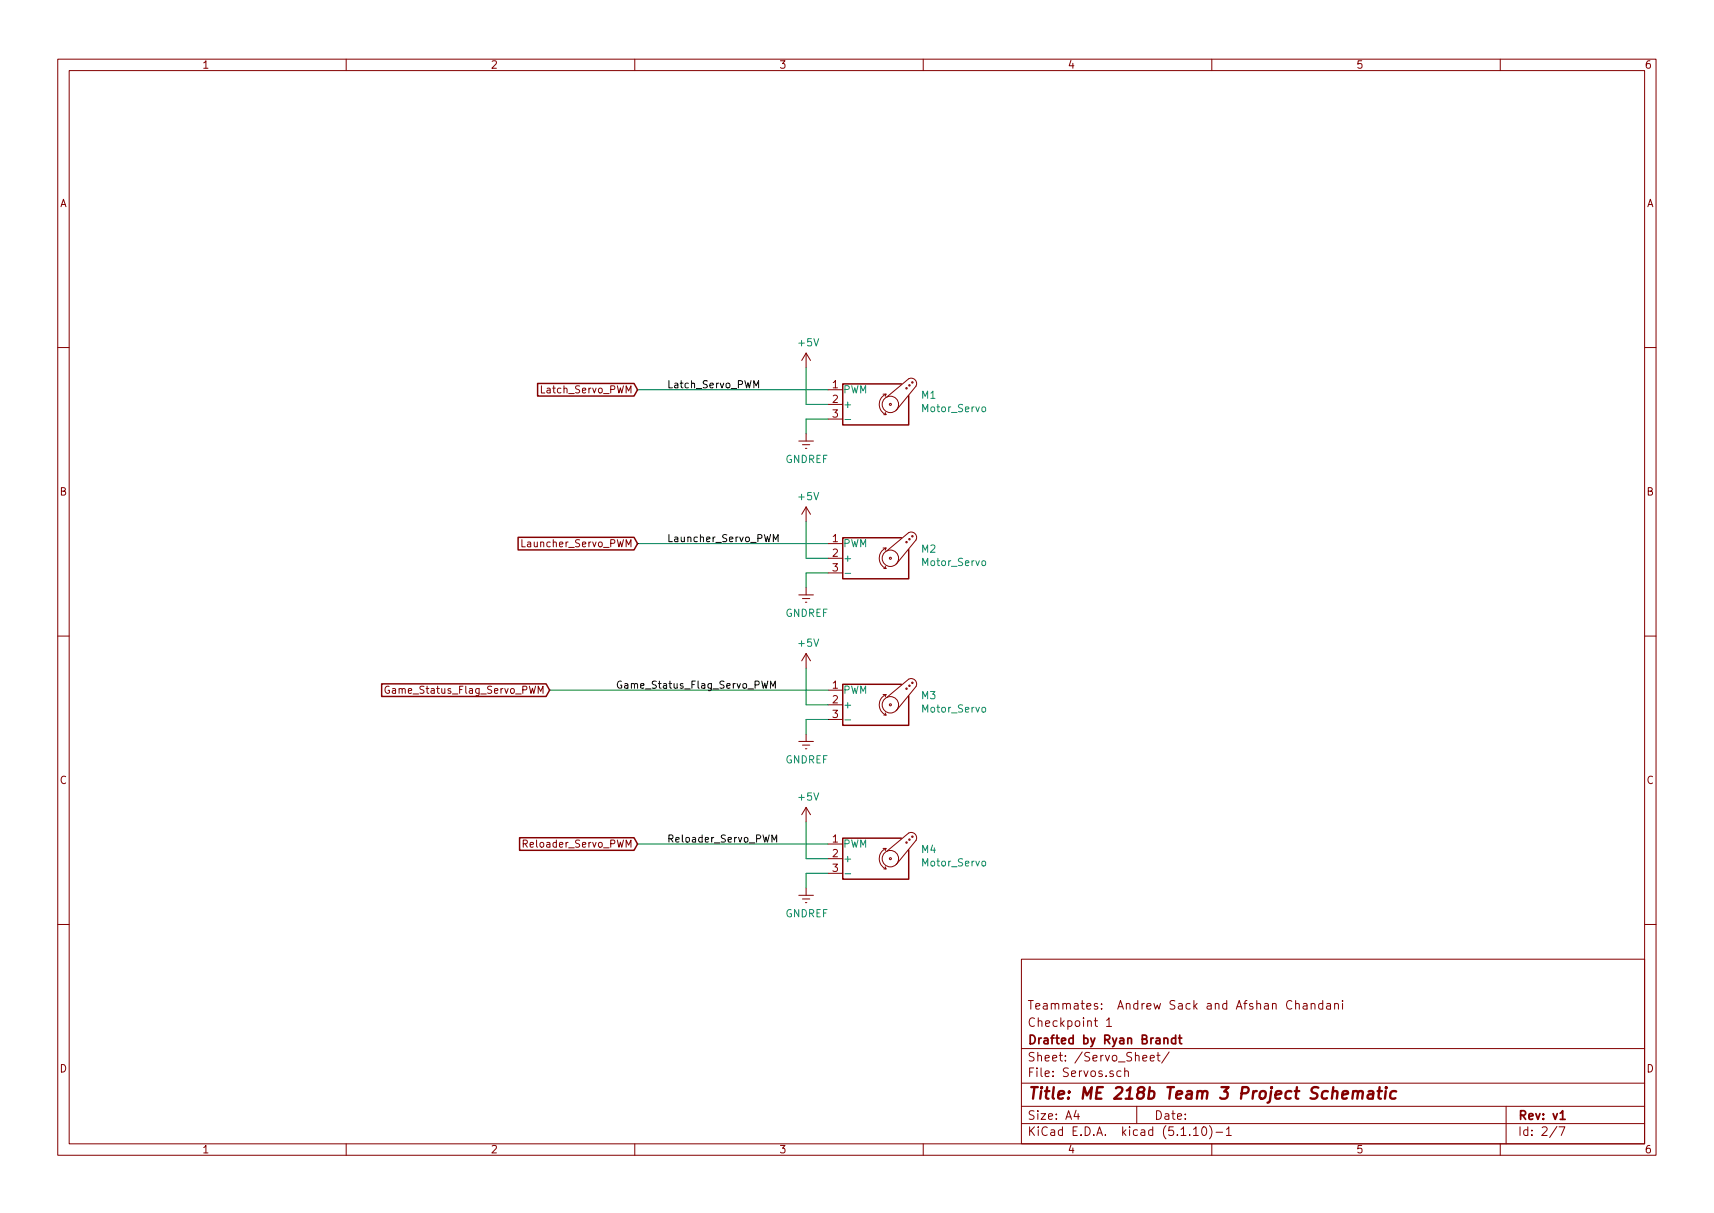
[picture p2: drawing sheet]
EESchema Schematic File Version 4
EELAYER 30 0
EELAYER END
$Descr A4 11693 8268
encoding utf-8
Sheet 2 7
Title "ME 218b Team 3 Project Schematic"
Date ""
Rev "v1"
Comp "Drafted by Ryan Brandt"
Comment1 "Checkpoint 1"
Comment2 "Teammates:  Andrew Sack and Afshan Chandani"
Comment3 ""
Comment4 ""
$EndDescr
$Comp
L ME218_BaseLib:Motor_Servo M1
U 1 1
P 5950 2750
F 0 "M1" H 6282 2815 50  0000 L CNN
F 1 "Motor_Servo" H 6282 2724 50  0000 L CNN
F 2 "" H 5950 2560 50  0001 C CNN
F 3 "" H 5950 2560 50  0001 C CNN
	1    5950 2750
	1    0    0    -1  
$EndComp
$Comp
L power:+5V #PWR017
U 1 1
P 5500 2500
F 0 "#PWR017" H 5500 2350 50  0001 C CNN
F 1 "+5V" H 5515 2673 50  0000 C CNN
F 2 "" H 5500 2500 50  0001 C CNN
F 3 "" H 5500 2500 50  0001 C CNN
	1    5500 2500
	1    0    0    -1  
$EndComp
$Comp
L power:GNDREF #PWR018
U 1 1
P 5500 2950
F 0 "#PWR018" H 5500 2700 50  0001 C CNN
F 1 "GNDREF" H 5505 2777 50  0000 C CNN
F 2 "" H 5500 2950 50  0001 C CNN
F 3 "" H 5500 2950 50  0001 C CNN
	1    5500 2950
	1    0    0    -1  
$EndComp
Wire Wire Line
	5650 2850 5500 2850
Wire Wire Line
	5500 2850 5500 2950
Wire Wire Line
	5650 2750 5500 2750
Wire Wire Line
	5500 2750 5500 2500
Wire Wire Line
	5650 2650 4350 2650
Text Label 4550 2650 0    49   ~ 0
Latch_Servo_PWM
Text GLabel 4350 2650 0    49   Input ~ 0
Latch_Servo_PWM
$Comp
L ME218_BaseLib:Motor_Servo M2
U 1 1
P 5950 3800
F 0 "M2" H 6282 3865 50  0000 L CNN
F 1 "Motor_Servo" H 6282 3774 50  0000 L CNN
F 2 "" H 5950 3610 50  0001 C CNN
F 3 "" H 5950 3610 50  0001 C CNN
	1    5950 3800
	1    0    0    -1  
$EndComp
$Comp
L power:+5V #PWR020
U 1 1
P 5500 3550
F 0 "#PWR020" H 5500 3400 50  0001 C CNN
F 1 "+5V" H 5515 3723 50  0000 C CNN
F 2 "" H 5500 3550 50  0001 C CNN
F 3 "" H 5500 3550 50  0001 C CNN
	1    5500 3550
	1    0    0    -1  
$EndComp
$Comp
L power:GNDREF #PWR021
U 1 1
P 5500 4000
F 0 "#PWR021" H 5500 3750 50  0001 C CNN
F 1 "GNDREF" H 5505 3827 50  0000 C CNN
F 2 "" H 5500 4000 50  0001 C CNN
F 3 "" H 5500 4000 50  0001 C CNN
	1    5500 4000
	1    0    0    -1  
$EndComp
Wire Wire Line
	5650 3900 5500 3900
Wire Wire Line
	5500 3900 5500 4000
Wire Wire Line
	5650 3800 5500 3800
Wire Wire Line
	5500 3800 5500 3550
Wire Wire Line
	5650 3700 4350 3700
Text Label 4550 3700 0    49   ~ 0
Launcher_Servo_PWM
Text GLabel 4350 3700 0    49   Input ~ 0
Launcher_Servo_PWM
$Comp
L ME218_BaseLib:Motor_Servo M3
U 1 1
P 5950 4800
F 0 "M3" H 6282 4865 50  0000 L CNN
F 1 "Motor_Servo" H 6282 4774 50  0000 L CNN
F 2 "" H 5950 4610 50  0001 C CNN
F 3 "" H 5950 4610 50  0001 C CNN
	1    5950 4800
	1    0    0    -1  
$EndComp
$Comp
L power:+5V #PWR022
U 1 1
P 5500 4550
F 0 "#PWR022" H 5500 4400 50  0001 C CNN
F 1 "+5V" H 5515 4723 50  0000 C CNN
F 2 "" H 5500 4550 50  0001 C CNN
F 3 "" H 5500 4550 50  0001 C CNN
	1    5500 4550
	1    0    0    -1  
$EndComp
$Comp
L power:GNDREF #PWR023
U 1 1
P 5500 5000
F 0 "#PWR023" H 5500 4750 50  0001 C CNN
F 1 "GNDREF" H 5505 4827 50  0000 C CNN
F 2 "" H 5500 5000 50  0001 C CNN
F 3 "" H 5500 5000 50  0001 C CNN
	1    5500 5000
	1    0    0    -1  
$EndComp
Wire Wire Line
	5650 4900 5500 4900
Wire Wire Line
	5500 4900 5500 5000
Wire Wire Line
	5650 4800 5500 4800
Wire Wire Line
	5500 4800 5500 4550
Text Label 4200 4700 0    49   ~ 0
Game_Status_Flag_Servo_PWM
Text GLabel 3750 4700 0    49   Input ~ 0
Game_Status_Flag_Servo_PWM
$Comp
L ME218_BaseLib:Motor_Servo M4
U 1 1
P 5950 5850
F 0 "M4" H 6282 5915 50  0000 L CNN
F 1 "Motor_Servo" H 6282 5824 50  0000 L CNN
F 2 "" H 5950 5660 50  0001 C CNN
F 3 "" H 5950 5660 50  0001 C CNN
	1    5950 5850
	1    0    0    -1  
$EndComp
$Comp
L power:+5V #PWR024
U 1 1
P 5500 5600
F 0 "#PWR024" H 5500 5450 50  0001 C CNN
F 1 "+5V" H 5515 5773 50  0000 C CNN
F 2 "" H 5500 5600 50  0001 C CNN
F 3 "" H 5500 5600 50  0001 C CNN
	1    5500 5600
	1    0    0    -1  
$EndComp
$Comp
L power:GNDREF #PWR025
U 1 1
P 5500 6050
F 0 "#PWR025" H 5500 5800 50  0001 C CNN
F 1 "GNDREF" H 5505 5877 50  0000 C CNN
F 2 "" H 5500 6050 50  0001 C CNN
F 3 "" H 5500 6050 50  0001 C CNN
	1    5500 6050
	1    0    0    -1  
$EndComp
Wire Wire Line
	5650 5950 5500 5950
Wire Wire Line
	5500 5950 5500 6050
Wire Wire Line
	5650 5850 5500 5850
Wire Wire Line
	5500 5850 5500 5600
Wire Wire Line
	5650 5750 4350 5750
Text Label 4550 5750 0    49   ~ 0
Reloader_Servo_PWM
Text GLabel 4350 5750 0    49   Input ~ 0
Reloader_Servo_PWM
Wire Wire Line
	3750 4700 5650 4700
$EndSCHEMATC
